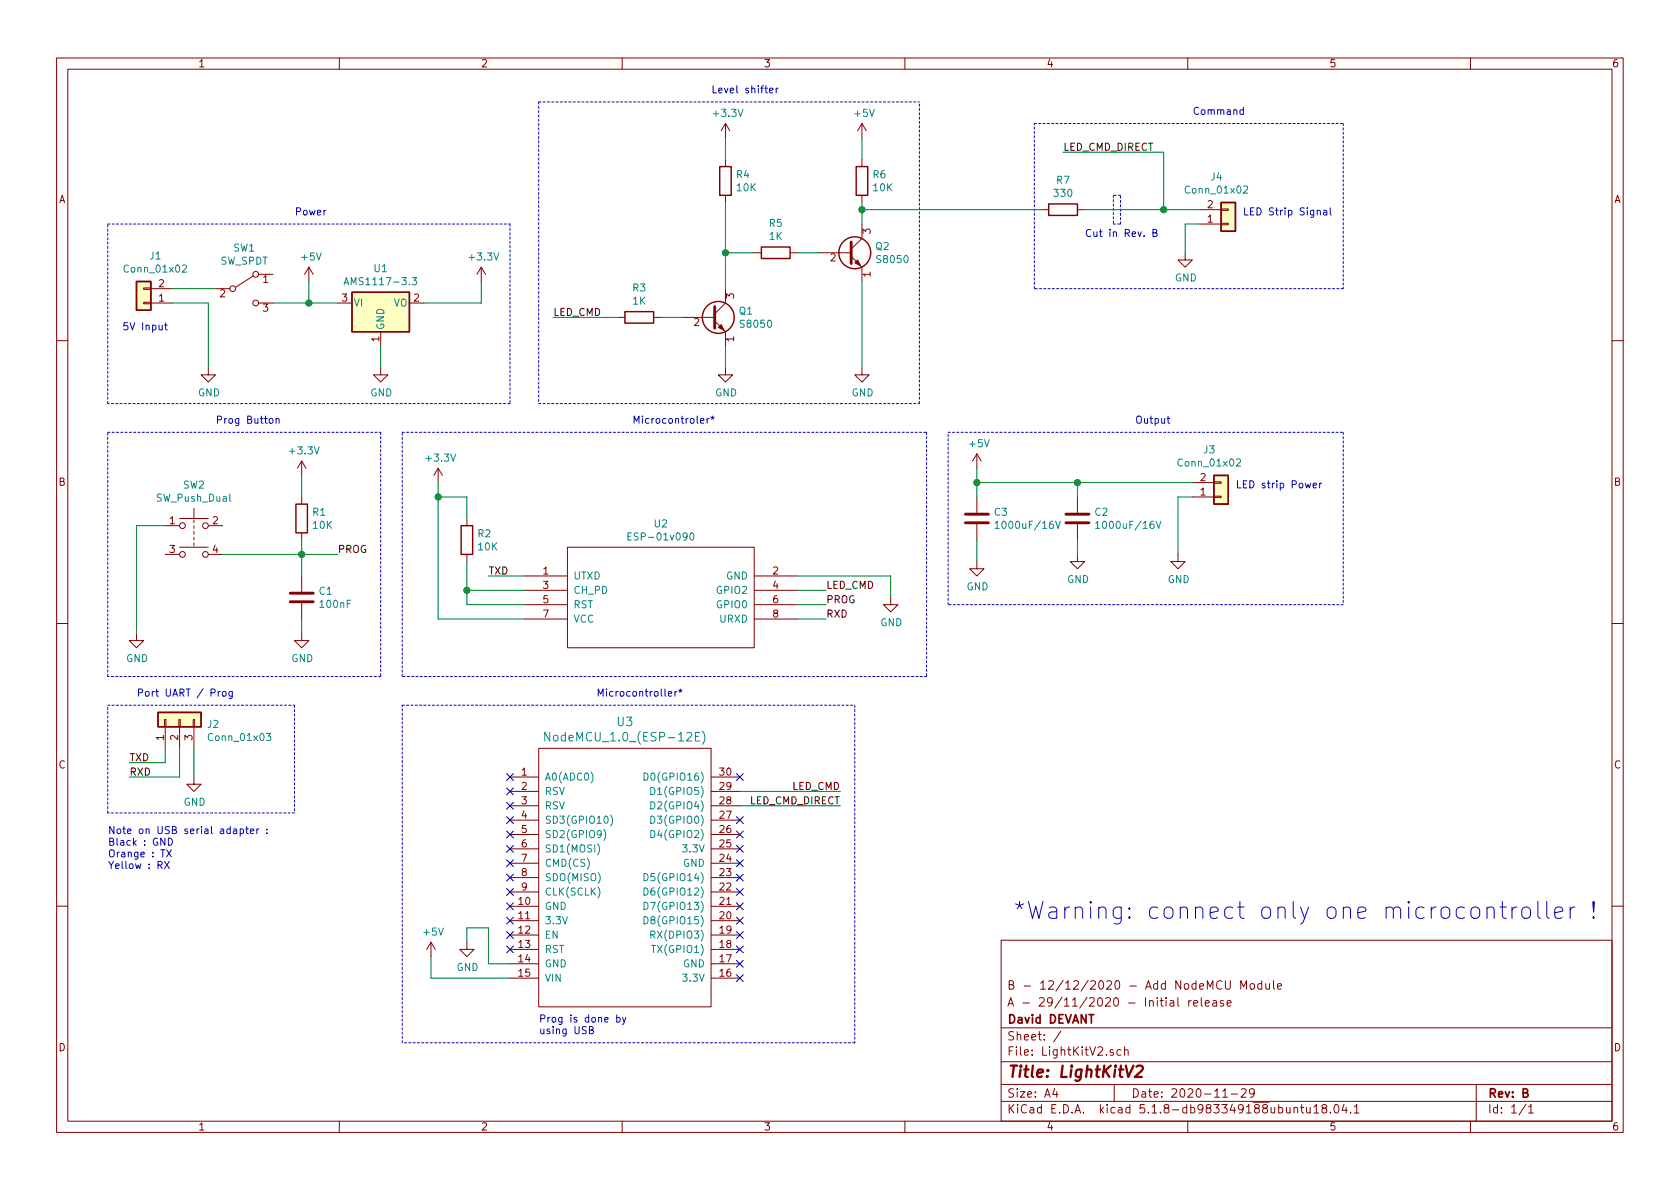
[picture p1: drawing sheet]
EESchema Schematic File Version 4
EELAYER 30 0
EELAYER END
$Descr A4 11693 8268
encoding utf-8
Sheet 1 1
Title "LightKitV2"
Date "2020-11-29"
Rev "B"
Comp "David DEVANT"
Comment1 "A - 29/11/2020 - Initial release"
Comment2 "B - 12/12/2020 - Add NodeMCU Module"
Comment3 ""
Comment4 ""
$EndDescr
$Comp
L Connector_Generic:Conn_01x02 J1
U 1 1
P 1000 2100
F 0 "J1" H 918 1775 50  0000 C CNN
F 1 "Conn_01x02" H 918 1866 50  0000 C CNN
F 2 "" H 1000 2100 50  0001 C CNN
F 3 "~" H 1000 2100 50  0001 C CNN
	1    1000 2100
	-1   0    0    1   
$EndComp
$Comp
L Connector_Generic:Conn_01x02 J3
U 1 1
P 8500 3450
F 0 "J3" H 8418 3125 50  0000 C CNN
F 1 "Conn_01x02" H 8418 3216 50  0000 C CNN
F 2 "" H 8500 3450 50  0001 C CNN
F 3 "~" H 8500 3450 50  0001 C CNN
	1    8500 3450
	1    0    0    1   
$EndComp
$Comp
L Connector_Generic:Conn_01x02 J4
U 1 1
P 8550 1550
F 0 "J4" H 8468 1225 50  0000 C CNN
F 1 "Conn_01x02" H 8468 1316 50  0000 C CNN
F 2 "" H 8550 1550 50  0001 C CNN
F 3 "~" H 8550 1550 50  0001 C CNN
	1    8550 1550
	1    0    0    1   
$EndComp
$Comp
L kicad-ESP8266-master:ESP-01v090 U2
U 1 1
P 4600 4150
F 0 "U2" H 4600 4665 50  0000 C CNN
F 1 "ESP-01v090" H 4600 4574 50  0000 C CNN
F 2 "" H 4600 4150 50  0001 C CNN
F 3 "http://l0l.org.uk/2014/12/esp8266-modules-hardware-guide-gotta-catch-em-all/" H 4600 4150 50  0001 C CNN
	1    4600 4150
	1    0    0    -1  
$EndComp
$Comp
L Connector_Generic:Conn_01x03 J2
U 1 1
P 1250 5000
F 0 "J2" V 1214 4812 50  0000 R CNN
F 1 "Conn_01x03" V 1123 4812 50  0000 R CNN
F 2 "" H 1250 5000 50  0001 C CNN
F 3 "~" H 1250 5000 50  0001 C CNN
	1    1250 5000
	0    -1   -1   0   
$EndComp
$Comp
L power:GND #PWR09
U 1 1
P 1350 5400
F 0 "#PWR09" H 1350 5150 50  0001 C CNN
F 1 "GND" H 1355 5227 50  0000 C CNN
F 2 "" H 1350 5400 50  0001 C CNN
F 3 "" H 1350 5400 50  0001 C CNN
	1    1350 5400
	1    0    0    -1  
$EndComp
Wire Wire Line
	1350 5200 1350 5400
Text Label 3400 4000 0    50   ~ 0
TXD
Text Label 5750 4300 0    50   ~ 0
RXD
Wire Wire Line
	5550 4300 5750 4300
Wire Wire Line
	3650 4000 3400 4000
Wire Wire Line
	1150 5200 1150 5300
Text Label 900  5400 0    50   ~ 0
RXD
Wire Wire Line
	900  5300 1150 5300
Wire Wire Line
	900  5400 1250 5400
Wire Wire Line
	1250 5400 1250 5200
Text Label 900  5300 0    50   ~ 0
TXD
Text Notes 950  4850 0    50   ~ 0
Port UART / Prog
$Comp
L power:GND #PWR012
U 1 1
P 6200 4150
F 0 "#PWR012" H 6200 3900 50  0001 C CNN
F 1 "GND" H 6205 3977 50  0000 C CNN
F 2 "" H 6200 4150 50  0001 C CNN
F 3 "" H 6200 4150 50  0001 C CNN
	1    6200 4150
	1    0    0    -1  
$EndComp
Wire Wire Line
	6200 4150 6200 4000
$Comp
L Regulator_Linear:AMS1117-3.3 U1
U 1 1
P 2650 2100
F 0 "U1" H 2650 2342 50  0000 C CNN
F 1 "AMS1117-3.3" H 2650 2251 50  0000 C CNN
F 2 "Package_TO_SOT_SMD:SOT-223-3_TabPin2" H 2650 2300 50  0001 C CNN
F 3 "http://www.advanced-monolithic.com/pdf/ds1117.pdf" H 2750 1850 50  0001 C CNN
	1    2650 2100
	1    0    0    -1  
$EndComp
Text Notes 850  2300 0    50   ~ 0
5V Input
Wire Wire Line
	1900 2100 2150 2100
Wire Wire Line
	1200 2100 1450 2100
$Comp
L power:GND #PWR06
U 1 1
P 2650 2550
F 0 "#PWR06" H 2650 2300 50  0001 C CNN
F 1 "GND" H 2655 2377 50  0000 C CNN
F 2 "" H 2650 2550 50  0001 C CNN
F 3 "" H 2650 2550 50  0001 C CNN
	1    2650 2550
	1    0    0    -1  
$EndComp
Wire Wire Line
	2650 2400 2650 2550
$Comp
L power:GND #PWR02
U 1 1
P 1450 2550
F 0 "#PWR02" H 1450 2300 50  0001 C CNN
F 1 "GND" H 1455 2377 50  0000 C CNN
F 2 "" H 1450 2550 50  0001 C CNN
F 3 "" H 1450 2550 50  0001 C CNN
	1    1450 2550
	1    0    0    -1  
$EndComp
Wire Wire Line
	1450 2100 1450 2550
$Comp
L power:+5V #PWR03
U 1 1
P 2150 1950
F 0 "#PWR03" H 2150 1800 50  0001 C CNN
F 1 "+5V" H 2165 2123 50  0000 C CNN
F 2 "" H 2150 1950 50  0001 C CNN
F 3 "" H 2150 1950 50  0001 C CNN
	1    2150 1950
	1    0    0    -1  
$EndComp
Wire Wire Line
	2150 2100 2150 1950
Connection ~ 2150 2100
Wire Wire Line
	2150 2100 2350 2100
Wire Wire Line
	2950 2100 3350 2100
Wire Wire Line
	3350 2100 3350 1950
$Comp
L power:+3.3V #PWR07
U 1 1
P 3350 1950
F 0 "#PWR07" H 3350 1800 50  0001 C CNN
F 1 "+3.3V" H 3365 2123 50  0000 C CNN
F 2 "" H 3350 1950 50  0001 C CNN
F 3 "" H 3350 1950 50  0001 C CNN
	1    3350 1950
	1    0    0    -1  
$EndComp
$Comp
L power:+3.3V #PWR08
U 1 1
P 3050 3350
F 0 "#PWR08" H 3050 3200 50  0001 C CNN
F 1 "+3.3V" H 3065 3523 50  0000 C CNN
F 2 "" H 3050 3350 50  0001 C CNN
F 3 "" H 3050 3350 50  0001 C CNN
	1    3050 3350
	1    0    0    -1  
$EndComp
Wire Wire Line
	3050 3350 3050 3450
Wire Wire Line
	3050 4300 3650 4300
$Comp
L Switch:SW_Push_Dual SW2
U 1 1
P 1350 3650
F 0 "SW2" H 1350 3935 50  0000 C CNN
F 1 "SW_Push_Dual" H 1350 3844 50  0000 C CNN
F 2 "" H 1350 3850 50  0001 C CNN
F 3 "~" H 1350 3850 50  0001 C CNN
	1    1350 3650
	1    0    0    -1  
$EndComp
Text Label 5750 4200 0    50   ~ 0
PROG
Wire Wire Line
	5750 4200 5550 4200
Text Label 2350 3850 0    50   ~ 0
PROG
Wire Wire Line
	1150 3650 950  3650
$Comp
L power:GND #PWR01
U 1 1
P 950 4400
F 0 "#PWR01" H 950 4150 50  0001 C CNN
F 1 "GND" H 955 4227 50  0000 C CNN
F 2 "" H 950 4400 50  0001 C CNN
F 3 "" H 950 4400 50  0001 C CNN
	1    950  4400
	1    0    0    -1  
$EndComp
$Comp
L Device:R R1
U 1 1
P 2100 3600
F 0 "R1" H 2170 3646 50  0000 L CNN
F 1 "10K" H 2170 3555 50  0000 L CNN
F 2 "" V 2030 3600 50  0001 C CNN
F 3 "~" H 2100 3600 50  0001 C CNN
	1    2100 3600
	1    0    0    -1  
$EndComp
$Comp
L power:+3.3V #PWR04
U 1 1
P 2100 3300
F 0 "#PWR04" H 2100 3150 50  0001 C CNN
F 1 "+3.3V" H 2115 3473 50  0000 C CNN
F 2 "" H 2100 3300 50  0001 C CNN
F 3 "" H 2100 3300 50  0001 C CNN
	1    2100 3300
	1    0    0    -1  
$EndComp
Wire Wire Line
	2100 3300 2100 3450
Wire Wire Line
	2100 3750 2100 3850
Connection ~ 2100 3850
Wire Wire Line
	2100 3850 2350 3850
$Comp
L Device:C C1
U 1 1
P 2100 4150
F 0 "C1" H 2215 4196 50  0000 L CNN
F 1 "100nF" H 2215 4105 50  0000 L CNN
F 2 "" H 2138 4000 50  0001 C CNN
F 3 "~" H 2100 4150 50  0001 C CNN
	1    2100 4150
	1    0    0    -1  
$EndComp
Wire Wire Line
	2100 3850 2100 4000
$Comp
L power:GND #PWR05
U 1 1
P 2100 4400
F 0 "#PWR05" H 2100 4150 50  0001 C CNN
F 1 "GND" H 2105 4227 50  0000 C CNN
F 2 "" H 2100 4400 50  0001 C CNN
F 3 "" H 2100 4400 50  0001 C CNN
	1    2100 4400
	1    0    0    -1  
$EndComp
Wire Wire Line
	2100 4400 2100 4300
$Comp
L Switch:SW_SPDT SW1
U 1 1
P 1700 2000
F 0 "SW1" H 1700 2285 50  0000 C CNN
F 1 "SW_SPDT" H 1700 2194 50  0000 C CNN
F 2 "" H 1700 2000 50  0001 C CNN
F 3 "~" H 1700 2000 50  0001 C CNN
	1    1700 2000
	1    0    0    -1  
$EndComp
Wire Wire Line
	1200 2000 1500 2000
Text Notes 8600 3400 0    50   ~ 0
LED strip Power
Text Notes 8650 1500 0    50   ~ 0
LED Strip Signal
Wire Wire Line
	8300 3450 8200 3450
Wire Wire Line
	8350 1550 8250 1550
Wire Wire Line
	8250 1550 8250 1750
$Comp
L power:GND #PWR013
U 1 1
P 8200 3850
F 0 "#PWR013" H 8200 3600 50  0001 C CNN
F 1 "GND" H 8205 3677 50  0000 C CNN
F 2 "" H 8200 3850 50  0001 C CNN
F 3 "" H 8200 3850 50  0001 C CNN
	1    8200 3850
	1    0    0    -1  
$EndComp
$Comp
L power:GND #PWR014
U 1 1
P 8250 1750
F 0 "#PWR014" H 8250 1500 50  0001 C CNN
F 1 "GND" H 8255 1577 50  0000 C CNN
F 2 "" H 8250 1750 50  0001 C CNN
F 3 "" H 8250 1750 50  0001 C CNN
	1    8250 1750
	1    0    0    -1  
$EndComp
Text Label 3850 2200 0    50   ~ 0
LED_CMD
$Comp
L Device:C C2
U 1 1
P 7500 3600
F 0 "C2" H 7615 3646 50  0000 L CNN
F 1 "1000uF/16V" H 7615 3555 50  0000 L CNN
F 2 "" H 7538 3450 50  0001 C CNN
F 3 "~" H 7500 3600 50  0001 C CNN
	1    7500 3600
	1    0    0    -1  
$EndComp
Wire Wire Line
	8200 3450 8200 3850
Wire Wire Line
	7500 3450 7500 3350
Wire Wire Line
	7500 3350 8300 3350
Wire Wire Line
	7500 3750 7500 3850
$Comp
L power:GND #PWR011
U 1 1
P 7500 3850
F 0 "#PWR011" H 7500 3600 50  0001 C CNN
F 1 "GND" H 7505 3677 50  0000 C CNN
F 2 "" H 7500 3850 50  0001 C CNN
F 3 "" H 7500 3850 50  0001 C CNN
	1    7500 3850
	1    0    0    -1  
$EndComp
$Comp
L power:+5V #PWR010
U 1 1
P 6800 3250
F 0 "#PWR010" H 6800 3100 50  0001 C CNN
F 1 "+5V" H 6815 3423 50  0000 C CNN
F 2 "" H 6800 3250 50  0001 C CNN
F 3 "" H 6800 3250 50  0001 C CNN
	1    6800 3250
	1    0    0    -1  
$EndComp
Connection ~ 7500 3350
Wire Wire Line
	6800 3250 6800 3350
$Comp
L Device:R R2
U 1 1
P 3250 3750
F 0 "R2" H 3320 3796 50  0000 L CNN
F 1 "10K" H 3320 3705 50  0000 L CNN
F 2 "" V 3180 3750 50  0001 C CNN
F 3 "~" H 3250 3750 50  0001 C CNN
	1    3250 3750
	1    0    0    -1  
$EndComp
Wire Wire Line
	3250 3900 3250 4100
Wire Wire Line
	3250 4100 3650 4100
Wire Wire Line
	3250 3600 3250 3450
Wire Wire Line
	3250 3450 3050 3450
Connection ~ 3050 3450
Wire Wire Line
	3050 3450 3050 4300
Wire Wire Line
	3650 4200 3250 4200
Wire Wire Line
	3250 4200 3250 4100
Connection ~ 3250 4100
Wire Wire Line
	5550 4100 5750 4100
Text Label 5750 4100 0    50   ~ 0
LED_CMD
Wire Wire Line
	5550 4000 6200 4000
$Comp
L Transistor_BJT:S8050 Q1
U 1 1
P 4950 2200
F 0 "Q1" H 5140 2246 50  0000 L CNN
F 1 "S8050" H 5140 2155 50  0000 L CNN
F 2 "Package_TO_SOT_THT:TO-92_Inline" H 5150 2125 50  0001 L CIN
F 3 "http://www.unisonic.com.tw/datasheet/S8050.pdf" H 4950 2200 50  0001 L CNN
	1    4950 2200
	1    0    0    -1  
$EndComp
$Comp
L Transistor_BJT:S8050 Q2
U 1 1
P 5900 1750
F 0 "Q2" H 6090 1796 50  0000 L CNN
F 1 "S8050" H 6090 1705 50  0000 L CNN
F 2 "Package_TO_SOT_THT:TO-92_Inline" H 6100 1675 50  0001 L CIN
F 3 "http://www.unisonic.com.tw/datasheet/S8050.pdf" H 5900 1750 50  0001 L CNN
	1    5900 1750
	1    0    0    -1  
$EndComp
$Comp
L Device:R R5
U 1 1
P 5400 1750
F 0 "R5" V 5193 1750 50  0000 C CNN
F 1 "1K" V 5284 1750 50  0000 C CNN
F 2 "" V 5330 1750 50  0001 C CNN
F 3 "~" H 5400 1750 50  0001 C CNN
	1    5400 1750
	0    1    1    0   
$EndComp
Wire Wire Line
	5050 2000 5050 1750
Wire Wire Line
	5050 1750 5250 1750
Wire Wire Line
	5700 1750 5550 1750
$Comp
L Device:R R6
U 1 1
P 6000 1250
F 0 "R6" H 6070 1296 50  0000 L CNN
F 1 "10K" H 6070 1205 50  0000 L CNN
F 2 "" V 5930 1250 50  0001 C CNN
F 3 "~" H 6000 1250 50  0001 C CNN
	1    6000 1250
	1    0    0    -1  
$EndComp
$Comp
L Device:R R4
U 1 1
P 5050 1250
F 0 "R4" H 5120 1296 50  0000 L CNN
F 1 "10K" H 5120 1205 50  0000 L CNN
F 2 "" V 4980 1250 50  0001 C CNN
F 3 "~" H 5050 1250 50  0001 C CNN
	1    5050 1250
	1    0    0    -1  
$EndComp
Wire Wire Line
	5050 1400 5050 1750
Connection ~ 5050 1750
$Comp
L power:GND #PWR018
U 1 1
P 6000 2550
F 0 "#PWR018" H 6000 2300 50  0001 C CNN
F 1 "GND" H 6005 2377 50  0000 C CNN
F 2 "" H 6000 2550 50  0001 C CNN
F 3 "" H 6000 2550 50  0001 C CNN
	1    6000 2550
	1    0    0    -1  
$EndComp
$Comp
L power:GND #PWR016
U 1 1
P 5050 2550
F 0 "#PWR016" H 5050 2300 50  0001 C CNN
F 1 "GND" H 5055 2377 50  0000 C CNN
F 2 "" H 5050 2550 50  0001 C CNN
F 3 "" H 5050 2550 50  0001 C CNN
	1    5050 2550
	1    0    0    -1  
$EndComp
Wire Wire Line
	5050 2550 5050 2400
Wire Wire Line
	6000 2550 6000 1950
$Comp
L Device:R R3
U 1 1
P 4450 2200
F 0 "R3" V 4243 2200 50  0000 C CNN
F 1 "1K" V 4334 2200 50  0000 C CNN
F 2 "" V 4380 2200 50  0001 C CNN
F 3 "~" H 4450 2200 50  0001 C CNN
	1    4450 2200
	0    1    1    0   
$EndComp
Wire Wire Line
	4600 2200 4750 2200
$Comp
L power:+3.3V #PWR015
U 1 1
P 5050 950
F 0 "#PWR015" H 5050 800 50  0001 C CNN
F 1 "+3.3V" H 5065 1123 50  0000 C CNN
F 2 "" H 5050 950 50  0001 C CNN
F 3 "" H 5050 950 50  0001 C CNN
	1    5050 950 
	1    0    0    -1  
$EndComp
$Comp
L power:+5V #PWR017
U 1 1
P 6000 950
F 0 "#PWR017" H 6000 800 50  0001 C CNN
F 1 "+5V" H 6015 1123 50  0000 C CNN
F 2 "" H 6000 950 50  0001 C CNN
F 3 "" H 6000 950 50  0001 C CNN
	1    6000 950 
	1    0    0    -1  
$EndComp
Wire Wire Line
	6000 950  6000 1100
Wire Wire Line
	5050 950  5050 1100
Wire Wire Line
	3850 2200 4300 2200
Text Notes 4950 650  0    50   ~ 0
Level shifter
$Comp
L Device:C C3
U 1 1
P 6800 3600
F 0 "C3" H 6915 3646 50  0000 L CNN
F 1 "1000uF/16V" H 6915 3555 50  0000 L CNN
F 2 "" H 6838 3450 50  0001 C CNN
F 3 "~" H 6800 3600 50  0001 C CNN
	1    6800 3600
	1    0    0    -1  
$EndComp
Wire Wire Line
	6800 3450 6800 3350
Wire Wire Line
	6800 3750 6800 3900
$Comp
L power:GND #PWR019
U 1 1
P 6800 3900
F 0 "#PWR019" H 6800 3650 50  0001 C CNN
F 1 "GND" H 6805 3727 50  0000 C CNN
F 2 "" H 6800 3900 50  0001 C CNN
F 3 "" H 6800 3900 50  0001 C CNN
	1    6800 3900
	1    0    0    -1  
$EndComp
Connection ~ 6800 3350
Wire Wire Line
	6800 3350 7500 3350
$Comp
L Device:R R7
U 1 1
P 7400 1450
F 0 "R7" V 7193 1450 50  0000 C CNN
F 1 "330" V 7284 1450 50  0000 C CNN
F 2 "" V 7330 1450 50  0001 C CNN
F 3 "~" H 7400 1450 50  0001 C CNN
	1    7400 1450
	0    1    1    0   
$EndComp
Wire Wire Line
	7550 1450 8100 1450
Wire Wire Line
	6000 1450 7250 1450
Wire Notes Line
	3750 700  3750 2800
Wire Notes Line
	3750 2800 6400 2800
Wire Notes Line
	6400 2800 6400 700 
Wire Notes Line
	3750 700  6400 700 
Wire Notes Line
	750  3000 2650 3000
Wire Notes Line
	2650 3000 2650 4700
Wire Notes Line
	2650 4700 750  4700
Wire Notes Line
	750  4700 750  3000
Text Notes 1500 2950 0    50   ~ 0
Prog Button
Wire Notes Line
	2800 3000 6450 3000
Wire Notes Line
	6450 3000 6450 4700
Wire Notes Line
	6450 4700 2800 4700
Wire Notes Line
	2800 4700 2800 3000
Text Notes 4400 2950 0    50   ~ 0
Microcontroler*
Wire Notes Line
	750  1550 3550 1550
Wire Notes Line
	3550 1550 3550 2800
Wire Notes Line
	3550 2800 750  2800
Wire Notes Line
	750  2800 750  1550
Text Notes 2050 1500 0    50   ~ 0
Power
Wire Notes Line
	750  4900 2050 4900
Wire Notes Line
	2050 4900 2050 5650
Wire Notes Line
	2050 5650 750  5650
Wire Notes Line
	750  5650 750  4900
Text Notes 750  6050 0    50   ~ 0
Note on USB serial adapter :\nBlack : GND\nOrange : TX\nYellow : RX
Wire Notes Line
	9350 3000 9350 4200
Wire Notes Line
	9350 4200 6600 4200
Wire Notes Line
	6600 4200 6600 3000
Wire Notes Line
	6600 3000 9350 3000
Text Notes 7900 2950 0    50   ~ 0
Output
Wire Notes Line
	9350 850  9350 2000
Wire Notes Line
	9350 2000 7200 2000
Wire Notes Line
	7200 2000 7200 850 
Wire Notes Line
	7200 850  9350 850 
Text Notes 8300 800  0    50   ~ 0
Command
Wire Wire Line
	950  3650 950  4400
Wire Wire Line
	1550 3850 2100 3850
$Comp
L kicad-ESP8266-master:NodeMCU_1.0_(ESP-12E) U3
U 1 1
P 4350 6100
F 0 "U3" H 4350 7187 60  0000 C CNN
F 1 "NodeMCU_1.0_(ESP-12E)" H 4350 7081 60  0000 C CNN
F 2 "" H 3750 5250 60  0000 C CNN
F 3 "" H 3750 5250 60  0000 C CNN
	1    4350 6100
	1    0    0    -1  
$EndComp
$Comp
L power:+5V #PWR020
U 1 1
P 3000 6650
F 0 "#PWR020" H 3000 6500 50  0001 C CNN
F 1 "+5V" H 3015 6823 50  0000 C CNN
F 2 "" H 3000 6650 50  0001 C CNN
F 3 "" H 3000 6650 50  0001 C CNN
	1    3000 6650
	1    0    0    -1  
$EndComp
Wire Wire Line
	3000 6650 3000 6800
Wire Wire Line
	3000 6800 3550 6800
$Comp
L power:GND #PWR021
U 1 1
P 3250 6550
F 0 "#PWR021" H 3250 6300 50  0001 C CNN
F 1 "GND" H 3255 6377 50  0000 C CNN
F 2 "" H 3250 6550 50  0001 C CNN
F 3 "" H 3250 6550 50  0001 C CNN
	1    3250 6550
	1    0    0    -1  
$EndComp
Wire Wire Line
	3250 6550 3250 6450
Wire Wire Line
	3250 6450 3400 6450
Wire Wire Line
	3400 6450 3400 6700
Wire Wire Line
	3400 6700 3550 6700
Text Label 5850 5500 2    50   ~ 0
LED_CMD
Wire Wire Line
	5850 5500 5150 5500
NoConn ~ 5150 6800
NoConn ~ 5150 6700
NoConn ~ 5150 6600
NoConn ~ 5150 6500
NoConn ~ 5150 6400
NoConn ~ 5150 6300
NoConn ~ 5150 6200
NoConn ~ 5150 6100
NoConn ~ 5150 6000
NoConn ~ 5150 5900
NoConn ~ 5150 5800
NoConn ~ 5150 5700
NoConn ~ 5150 5400
NoConn ~ 3550 5400
NoConn ~ 3550 5500
NoConn ~ 3550 5600
NoConn ~ 3550 5700
NoConn ~ 3550 5800
NoConn ~ 3550 5900
NoConn ~ 3550 6000
NoConn ~ 3550 6100
NoConn ~ 3550 6200
NoConn ~ 3550 6300
NoConn ~ 3550 6400
NoConn ~ 3550 6500
NoConn ~ 3550 6600
Text Notes 3750 7200 0    50   ~ 0
Prog is done by\nusing USB
Wire Notes Line
	2800 4900 5950 4900
Wire Notes Line
	5950 4900 5950 7250
Wire Notes Line
	5950 7250 2800 7250
Wire Notes Line
	2800 7250 2800 4900
Text Notes 4150 4850 0    50   ~ 0
Microcontroller*
Text Notes 7050 6400 0    118  ~ 0
*Warning: connect only one microcontroller !
Text Label 5850 5600 2    50   ~ 0
LED_CMD_DIRECT
Wire Wire Line
	5150 5600 5850 5600
Text Label 7400 1050 0    50   ~ 0
LED_CMD_DIRECT
Wire Wire Line
	7400 1050 8100 1050
Wire Wire Line
	8100 1050 8100 1450
Connection ~ 8100 1450
Wire Wire Line
	8100 1450 8350 1450
Wire Wire Line
	6000 1400 6000 1450
Connection ~ 6000 1450
Wire Wire Line
	6000 1450 6000 1550
Wire Notes Line
	7750 1350 7750 1550
Wire Notes Line
	7750 1550 7800 1550
Wire Notes Line
	7800 1550 7800 1350
Wire Notes Line
	7800 1350 7750 1350
Text Notes 7550 1650 0    50   ~ 0
Cut in Rev. B
$EndSCHEMATC
